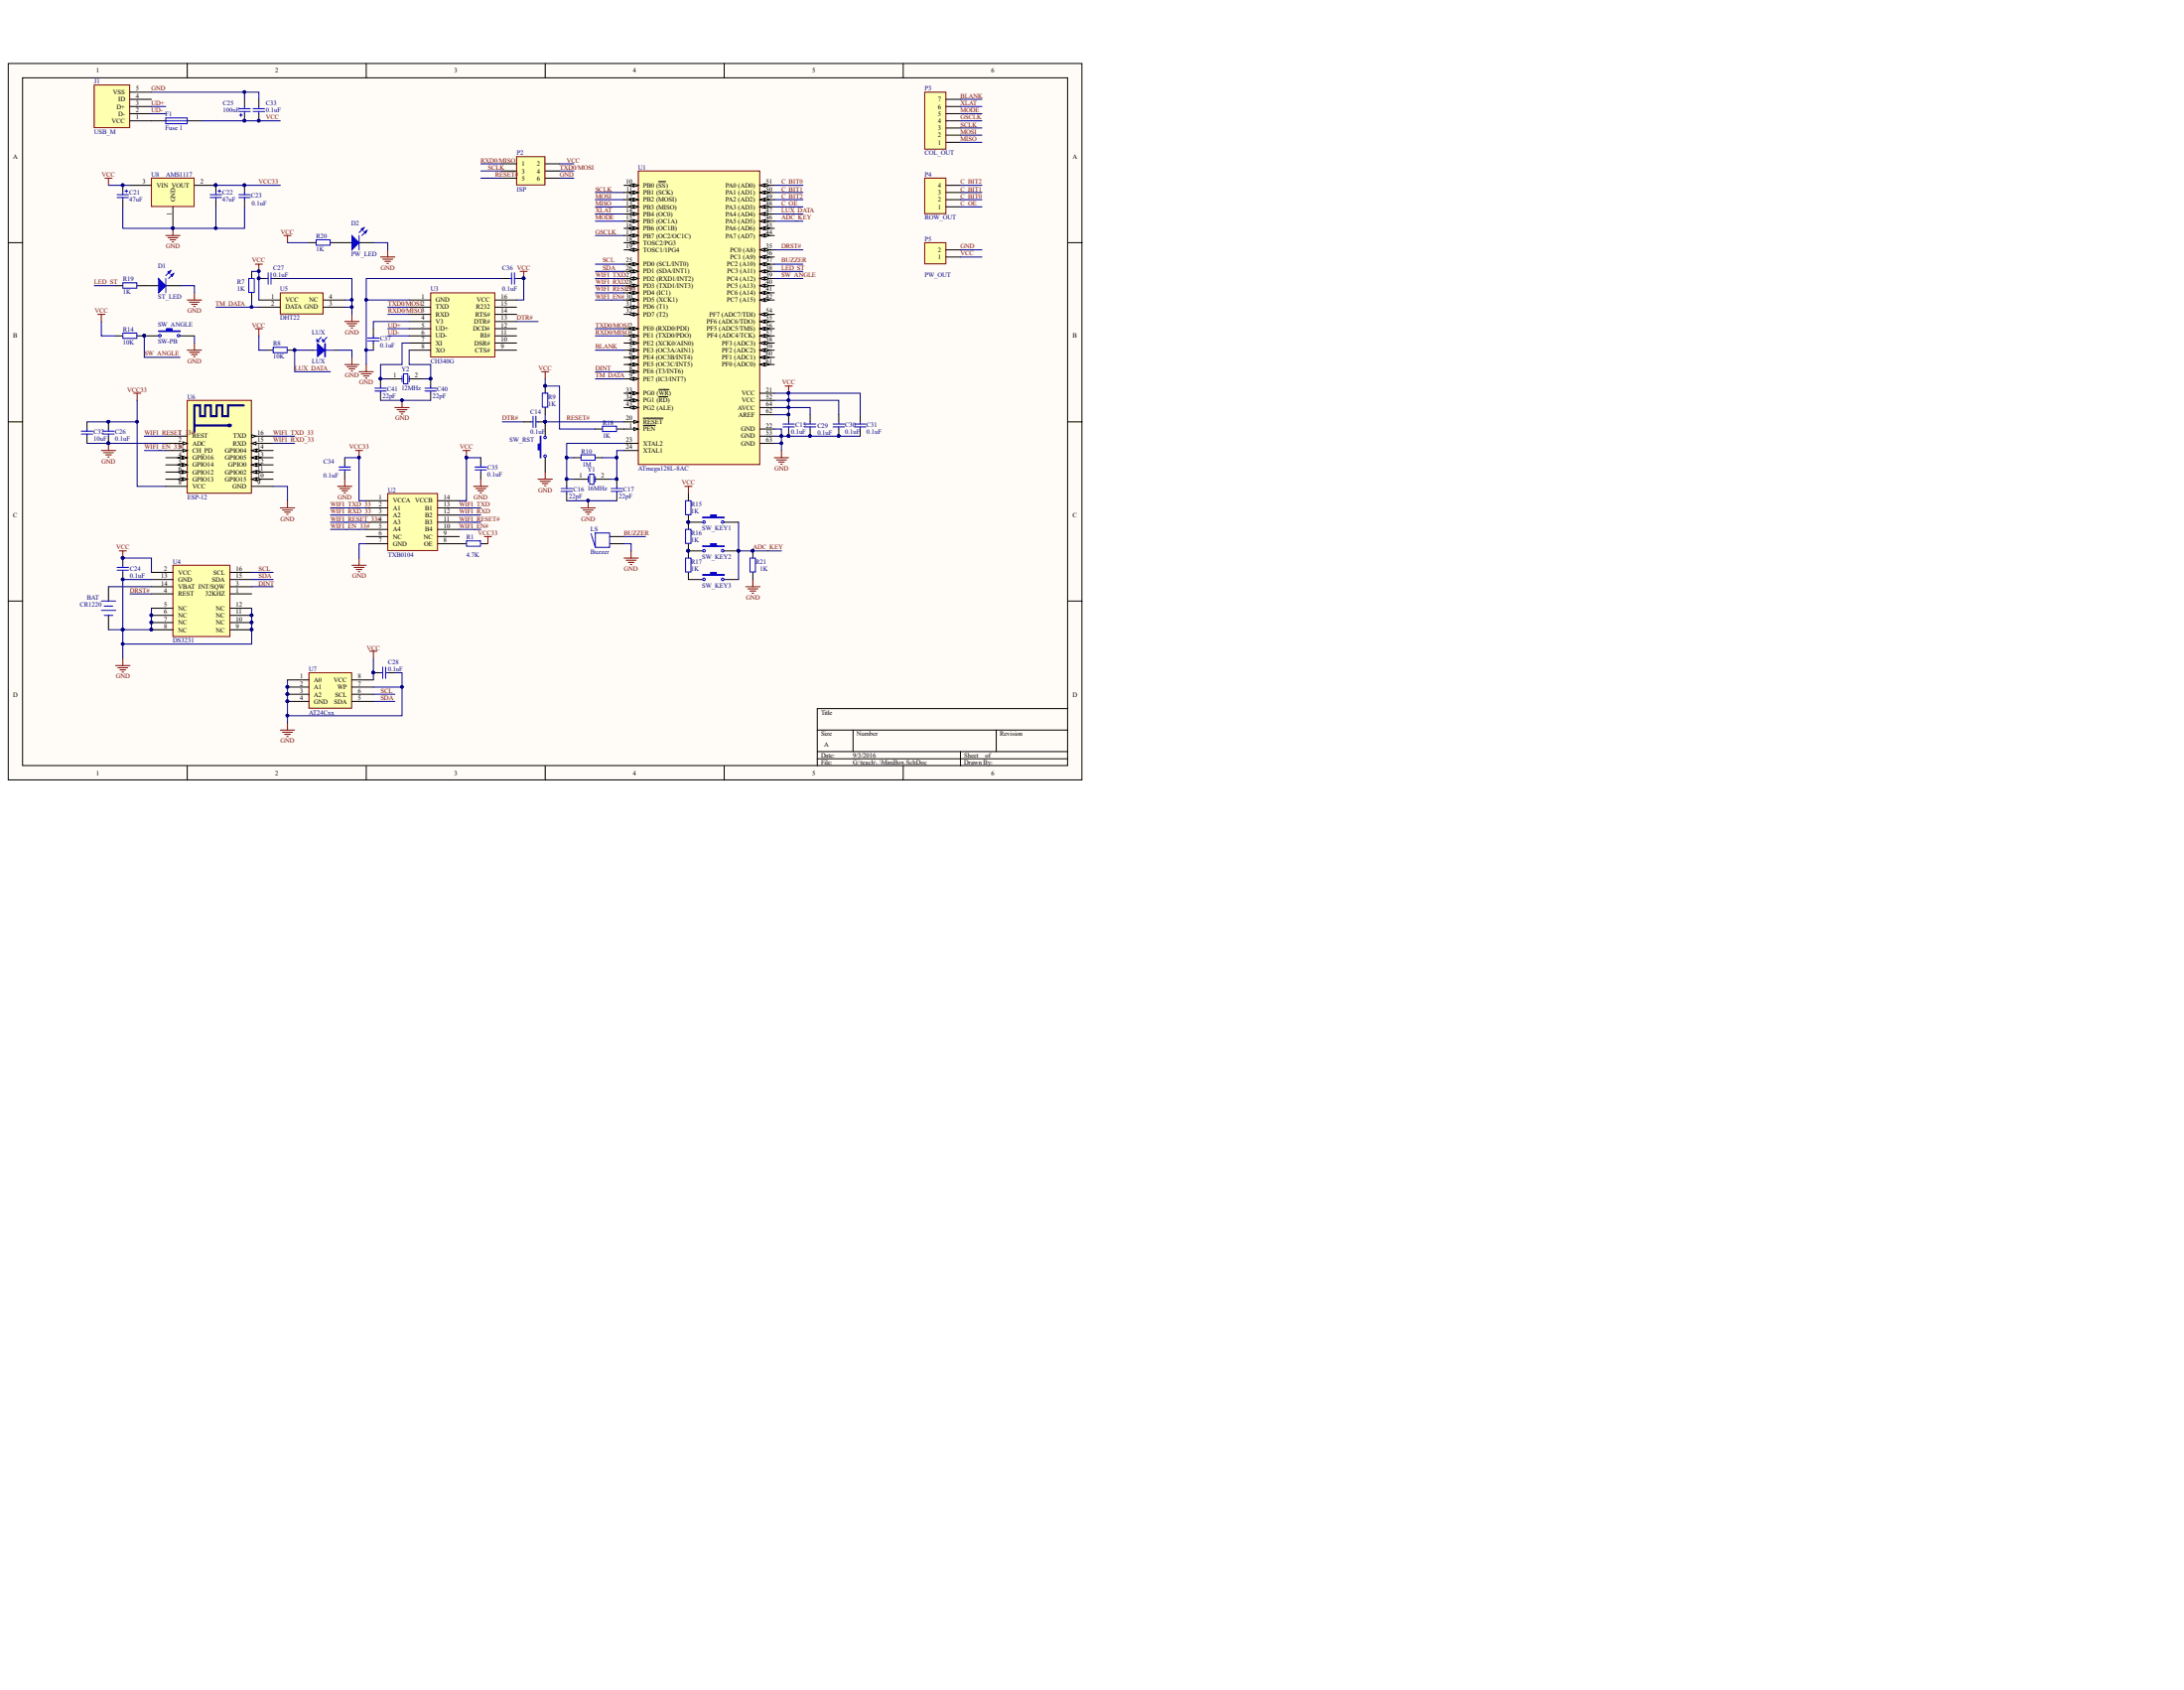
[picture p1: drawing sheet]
# Altium project MiniBox.PrjPcb
1 sheet, 62 parts. Net scope: hierarchical (ports join the sheet entries above them; power ports are global).
Board file: MiniBox.PcbDoc

## Sheet MiniBox.SchDoc
size 381 x 254 mm; PageSetup: Record=PageOptions¦CenterHorizontal=True¦CenterVertical=True¦PrintScale=0.72¦XCorrection=1.00¦YCorrection=1.00¦PrintKind=1¦BorderSize=5000000¦LeftOffset=0¦BottomOffset=0¦Orientation=2¦PaperLength=1000¦PaperWidth=1000¦Scale=100¦PaperSource=257¦PrintQuality=600¦MediaType=1¦DitherType=10¦PrintScaleMode=1¦PaperKind=Letter¦PaperIndex=1

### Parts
BAT  CR1220  [CR1220]
C14  value 0.1uF  [C-0805]  (hidden comment: Cap)
C15  value 0.1uF  [C-0805]  (hidden comment: Cap)
C16  value 22pF  [C-0805]  (hidden comment: Cap)
C17  value 22pF  [C-0805]  (hidden comment: Cap)
C21  value 47uF  [CAP-3528]  (hidden comment: Cap Pol2)
C22  value 47uF  [CAP-3528]  (hidden comment: Cap Pol2)
C23  value 0.1uF  [C-0805]  (hidden comment: Cap)
C24  value 0.1uF  [C-0805]  (hidden comment: Cap)
C25  value 100uF  [CAPAE-D]  (hidden comment: Cap Pol2)
C26  value 0.1uF  [C-0805]  (hidden comment: Cap)
C27  value 0.1uF  [C-0805]  (hidden comment: Cap)
C28  value 0.1uF  [C-0805]  (hidden comment: Cap)
C29  value 0.1uF  [C-0805]  (hidden comment: Cap)
C30  value 0.1uF  [C-0805]  (hidden comment: Cap)
C31  value 0.1uF  [C-0805]  (hidden comment: Cap)
C32  value 10uF  [C-0805]  (hidden comment: Cap)
C33  value 0.1uF  [C-0805]  (hidden comment: Cap)
C34  value 0.1uF  [C-0805]  (hidden comment: Cap)
C35  value 0.1uF  [C-0805]  (hidden comment: Cap)
C36  value 0.1uF  [C-0805]  (hidden comment: Cap)
C37  value 0.1uF  [C-0805]  (hidden comment: Cap)
C40  value 22pF  [C-0805]  (hidden comment: Cap)
C41  value 22pF  [C-0805]  (hidden comment: Cap)
D1  ST_LED  [LED-0805]
D2  PW_LED  [LED-0805]
F1  Fuse 1  [0805-1]
J1  USB_M  [USB_MICRO_5S_B]
LS  Buzzer  [BEEP-S]
LUX  LUX
P2  ISP  [HDR2X3]
P3  COL_OUT  [HDR1X7]
P4  ROW_OUT  [HDR1X4]
P5  PW_OUT  [HDR1X2]
R1  value 4.7K  [0805-1]  (hidden comment: Res2)
R7  value 1K  [0805-1]  (hidden comment: Res2)
R8  value 10K  [0805-1]  (hidden comment: Res2)
R9  value 1K  [0805-1]  (hidden comment: Res2)
R10  value 1M  [0805-1]  (hidden comment: Res2)
R14  value 10K  [0805-1]  (hidden comment: Res2)
R15  value 1K  [0805-1]  (hidden comment: Res2)
R16  value 1K  [0805-1]  (hidden comment: Res2)
R17  value 1K  [0805-1]  (hidden comment: Res2)
R18  value 1K  [0805-1]  (hidden comment: Res2)
R19  value 1K  [0805-1]  (hidden comment: Res2)
R20  value 1K  [0805-1]  (hidden comment: Res2)
R21  value 1K  [0805-1]  (hidden comment: Res2)
SW_ANGLE  SW-PB  [AX_2.54]
SW_KEY1  SW-PB  [SW_B]  (value not drawn)
SW_KEY2  SW-PB  [SW_B]  (value not drawn)
SW_KEY3  SW-PB  [SW_B]  (value not drawn)
SW_RST  SW-PB  [SW_B]  (value not drawn)
U1  ATmega128L-8AC  [64A_N]
U2  TXB0104  [TSSOP-14]
U3  CH340G  [SOIC-16]
U4  DS3231  [SOIC-16W]
U5  DHT22  [DHTxx]
U6  ESP-12  [ESP_12]
U7  AT24Cxx  [SOIC-8]
U8  AMS1117  [SOT223]
Y1  16MHz  [X-SM49]
Y2  12MHz  [X-SM49]

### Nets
GND: BAT.2(-) C15.1 C16.1 C17.1 C21.2 C22.2 C23.1 C24.1 C25.2 C26.1 C27.1 C28.1 C29.2 C30.2 C31.2 C32.1 C33.2 C34.2 C35.2 C36.1 C37.1 C40.1 C41.1 D1.2(K) D2.2(K) J1.5(VSS) LS.1 LUX.2 P2.6 P5.2 R21.2 SW_ANGLE.2 SW_RST.1 U1.22(GND) U1.53(GND) U1.63(GND) U2.7(GND) U3.1(GND) U4.5(NC) U4.6(NC) U4.7(NC) U4.8(NC) U4.9(NC) U4.10(NC) U4.11(NC) U4.12(NC) U4.13(GND) U5.3(GND) U5.4(NC) U6.2(ADC) U6.9(GND) U7.1(A0) U7.2(A1) U7.3(A2) U7.4(GND) U7.7(WP) U8.1(GND)
VCC: C15.2 C21.1 C24.2 C25.1 C27.2 C28.2 C29.1 C30.1 C31.1 C33.1 C35.1 C36.2 F1.2 P2.2 P5.1 R7.2 R8.2 R9.2 R14.2 R15.2 R18.2 R20.2 U1.21(VCC) U1.52(VCC) U1.62(AREF) U1.64(AVCC) U2.14(VCCB) U3.16(VCC) U4.2(VCC) U5.1(VCC) U7.8(VCC) U8.3(VIN)
VCC33: C22.1 C23.2 C26.2 C32.2 C34.1 R1.2 U2.1(VCCA) U6.8(VCC) U8.2(VOUT)
ADC_KEY: R21.1 SW_KEY1.2 SW_KEY2.2 SW_KEY3.2 U1.46(PA5_(AD5))
BLANK: P3.7 U1.5(PE3_(OC3A/AIN1))
BUZZER: LS.2 U1.37(PC2_(A10))
C_BIT0: P4.2 U1.51(PA0_(AD0))
C_BIT1: P4.3 U1.50(PA1_(AD1))
C_BIT2: P4.4 U1.49(PA2_(AD2))
C_OE: P4.1 U1.48(PA3_(AD3))
DINT: U1.8(PE6_(T3/INT6)) U4.3(INT/SQW)
DRST#: U1.35(PC0_(A8)) U4.4(REST)
DTR#: C14.1 U3.13(DTR#)
GSCLK: P3.4 U1.17(PB7_(OC2/OC1C))
LED_ST: R19.2 U1.38(PC3_(A11))
LUX_DATA: LUX.1 R8.1 U1.47(PA4_(AD4))
MISO: P3.1 U1.13(PB3_(MISO))
MODE: P3.5 U1.15(PB5_(OC1A))
MOSI: P3.2 U1.12(PB2_(MOSI))
RESET#: C14.2 P2.5 R9.1 SW_RST.2 U1.20(~{RESET})
RXD0/MISO: P2.1 U1.3(PE1_(TXD0/PDO)) U3.3(RXD)
SCL: U1.25(PD0_(SCL/INT0)) U4.16(SCL) U7.6(SCL)
SCLK: P2.3 P3.3 U1.11(PB1_(SCK))
SDA: U1.26(PD1_(SDA/INT1)) U4.15(SDA) U7.5(SDA)
SW_ANGLE: R14.1 SW_ANGLE.1 U1.39(PC4_(A12))
TM_DATA: R7.1 U1.9(PE7_(IC3/INT7)) U5.2(DATA)
TXD0/MOSI: P2.4 U1.2(PE0_(RXD0/PDI)) U3.2(TXD)
UD+: J1.3(D+) U3.5(UD+)
UD-: J1.2(D-) U3.6(UD-)
WIFI_EN#: U1.30(PD5_(XCK1)) U2.10(B4)
WIFI_EN_33#: U2.5(A4) U6.3(CH_PD)
WIFI_RESET#: U1.29(PD4_(IC1)) U2.11(B3)
WIFI_RESET_33#: U2.4(A3) U6.1(REST)
WIFI_RXD: U1.28(PD3_(TXD1/INT3)) U2.12(B2)
WIFI_RXD_33: U2.3(A2) U6.15(RXD)
WIFI_TXD: U1.27(PD2_(RXD1/INT2)) U2.13(B1)
WIFI_TXD_33: U2.2(A1) U6.16(TXD)
XLAT: P3.6 U1.14(PB4_(OC0))
NetBAT_1: BAT.1(+) U4.14(VBAT)
NetC16_2: C16.2 R10.1 U1.23(XTAL2) Y1.1(OSC1)
NetC17_2: C17.2 R10.2 U1.24(XTAL1) Y1.2(OSC2)
NetC37_2: C37.2 U3.4(V3)
NetC40_2: C40.2 U3.8(XO) Y2.2(OSC2)
NetC41_2: C41.2 U3.7(XI) Y2.1(OSC1)
NetD1_1: D1.1(A) R19.1
NetD2_1: D2.1(A) R20.1
NetF1_1: F1.1 J1.1(VCC)
NetR1_1: R1.1 U2.8(OE)
NetR15_1: R15.1 R16.2 SW_KEY1.1
NetR16_1: R16.1 R17.2 SW_KEY2.1
NetR17_1: R17.1 SW_KEY3.1
NetR18_1: R18.1 U1.1(~{PEN})

Not connected (* = marked no-connect by the designer): J1 4(ID); U1 4(PE2_(XCK0/AIN0)) 6(PE4_(OC3B/INT4)) 7(PE5_(OC3C/INT5)) 10(PB0_(~{SS})) 16(PB6_(OC1B)) 18(TOSC2/PG3) 19(TOSC1/1PG4) 31(PD6_(T1)) 32(PD7_(T2)) 33(PG0_(~{WR})) 34(PG1_(~{RD})) 36(PC1_(A9)) 40(PC5_(A13)) 41(PC6_(A14)) 42(PC7_(A15)) 43(PG2_(ALE)) 44(PA7_(AD7)) 45(PA6_(AD6)) 54(PF7_(ADC7/TDI)) 55(PF6_(ADC6/TDO)) 56(PF5_(ADC5/TMS)) 57(PF4_(ADC4/TCK)) 58(PF3_(ADC3)) 59(PF2_(ADC2)) 60(PF1_(ADC1)) 61(PF0_(ADC0)); U2 6(NC) 9(NC); U3 9(CTS#) 10(DSR#) 11(RI#) 12(DCD#) 14(RTS#) 15(R232); U4 1(32KHZ); U6 4(GPIO16) 5(GPIO14) 6(GPIO12) 7(GPIO13) 10(GPIO15) 11(GPIO02) 12(GPIO0) 13(GPIO05) 14(GPIO04)
